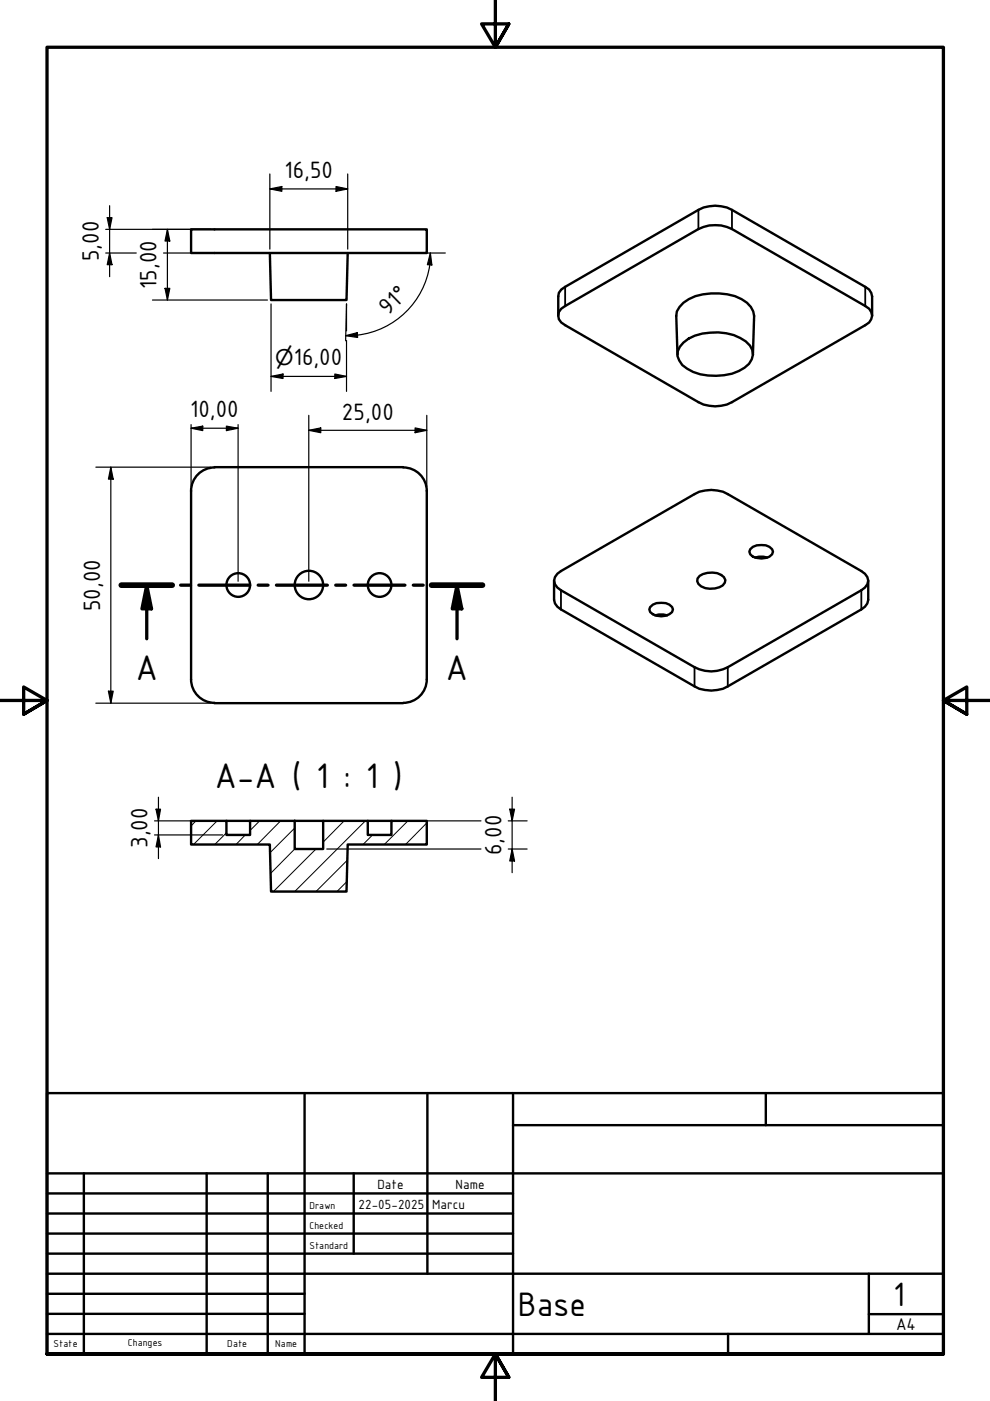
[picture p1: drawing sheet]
<svg xmlns="http://www.w3.org/2000/svg" width="210mm" height="297mm" viewBox="0 0 210 297" stroke-linecap="round" stroke-linejoin="round" font-family="sans-serif">
<!-- layer: Hatch (ISO) -->
<g fill="none" stroke="#000" stroke-width=".21">
<path d="M41.5 174l-1 1.1M46 174l-5 5.1M48 176.6l-2.5 2.5M52 177l-2 2.1M55.1 174l-2.1 2.1M59.5 174l-5 5.1M62.5 175.6l-5.2 5.2M68.5 174h.1M73 174l-4.5 4.5M77.5 174l-15 15M79 177l-2 2.1M86.5 174l-5 5.1"/>
<path d="M90.5 179l-.1 .1M90.5 174.5l-4.5 4.6M62.5 180l-5.1 5.2M67 180l-9 9M73.5 186.9l-2.1 2.1M73.7 182.4l-6.7 6.6"/>
</g>
<!-- layer: Visible (ISO) -->
<g fill="none" stroke="#000" stroke-width=".51">
<path d="M40.5 48.6h50v5h-50zM57.2 53.6l.3 10h16l.2-10M118.4 66.9v-4l.1-.8 .5-.7 29.1-16.9a7.6 7.6 0 0 1 7.1 0l29.1 16.9 .4 .7 .2 .8v4M119 65.5l29.1-16.9a8.1 8.1 0 0 1 7.1 0l28.3 16.3a2.14 2.14 0 0 1 1.4 2 2.14 2.14 0 0 1-1.4 2l-28.3 16.4a7.6 7.6 0 0 1-7.1 0l-28.3-16.4a2.09 2.09 0 0 1-.8-3.4zM143.6 75.2l-.2-8.2a4.5 4.5 0 0 1 2.6-3.6 13.2 13.2 0 0 1 11.2 0 4.5 4.5 0 0 1 2.7 3.6l-.3 8.2M144.9 72.6a11.4 11.4 0 0 1 10.7-1.6 6 6 0 0 1 3.9 3.2 3.4 3.4 0 0 1-1.6 3.8 12.3 12.3 0 0 1-12.2 .2 3.7 3.7 0 0 1-2-3.7l.4-1zM45.5 99h40M45.5 99.1a5 5 0 0 0-5 5M85.5 99.1a5 5 0 0 1 5 5M40.5 104.1v40M90.5 104.1v40M159.1 116.4a3.5 3.5 0 0 1 4.6 0l.2 .6a2.14 2.14 0 0 1-2.5 1.4l-1.8-.4-.5-.5-.2-.5z"/>
<path d="M160.1 118.2l.8-.2 1.8 .2M117.5 123.1v4.1l.2 .7 .5 .7 .7 .6 28.4 16.3a7.4 7.4 0 0 0 7 0l28.3-16.3 .8-.6 .5-.7 .2-.7v-4.1M118.2 121.7l.7-.6 28.4-16.3a7.4 7.4 0 0 1 7 0l28.3 16.3a2.14 2.14 0 0 1 1.5 2 2.14 2.14 0 0 1-1.5 2l-28.3 16.4a7.4 7.4 0 0 1-7 0l-28.4-16.4a2.11 2.11 0 0 1-.7-3.4zM137.9 128.7a3.5 3.5 0 0 1 4.6 0l.2 .5a2.3 2.3 0 0 1-2.5 1.5 2.32 2.32 0 0 1-2.5-1.5zM138.9 130.5l.8-.2 1.8 .2M148.3 122.1a4.4 4.4 0 0 1 5.2 .3l.3 .6a2.11 2.11 0 0 1-2.2 1.8 3.7 3.7 0 0 1-3.5-1l-.3-.6 .1-.5zM40.5 144a5 5 0 0 0 5 5M45.5 149.1h40M90.5 144a5 5 0 0 1-5 5M40.5 174h7.5v3h5v-3h9.5v6h6v-6h9.5v3h5v-3h7.5v5.1h-16.8l-.2 9.9h-16l-.3-9.9h-16.7zM48 174h5M62.5 174h6"/>
<path d="M78 174h5"/>
<circle cx="50.5" cy="124" r="2.51"/>
<circle cx="65.5" cy="124" r="3"/>
<circle cx="80.5" cy="124" r="2.51"/>
</g>
<!-- layer: Visible Narrow (ISO) -->
<path d="M148.1 44.5v4.1M155.2 44.5v4.1M119.8 60.8v4.1M183.5 60.8v4.1M118.9 125.1v4.1M182.6 125.1v4.1M147.3 141.5v4M154.3 141.5v4" fill="none" stroke="#000" stroke-width=".38"/>
<!-- layer: Section Line (ISO) -->
<g fill="none" stroke="#000" stroke-width=".7">
<path d="M25.7 124.1h10.8M31.1 124.1l1 5h-2zM31.1 124.1v11.3M38.3 124.1h2.1M42.2 124.1h10.8M54.7 124.1h2.1M58.6 124.1h10.8M71.2 124.1h2.1M75.1 124.1h10.8M87.6 124.1h2.1M91.5 124.1h10.8M96.9 124.1l1 5h-2z"/>
<path d="M96.9 124.1v11.3"/>
</g>
<path d="M25.7 124.1h10.8M91.5 124.1h10.8" fill="none" stroke="#000" stroke-width="1.2"/>
<path d="M31.1 124.1l1 5h-2zM96.9 124.1l1 5h-2z" fill="#000"/>
<!-- layer: Border (ISO) -->
<path d="M105 0v10l-2.9-4.9h5.8l-2.9 4.9 2.9-4.9M0 148.5h10l-5-2.8v5.7l5-2.9-5 2.9M210 148.5h-10l5-2.8v5.7l-5-2.9 5 2.9M10 287.1v-277.1h190v277.1h-190h190M107.9 292l-2.9-4.9 2.9 4.9h-5.8l2.9-4.9v9.9" fill="none" stroke="#000" stroke-width=".7"/>
<!-- layer: Title (ISO) -->
<g fill="none" stroke="#000" stroke-width=".51">
<path d="M10 231.8h190v55.3h-190zM64.6 231.8v55.3M90.6 231.8v38.3M108.8 238.6h91.2M108.8 231.8v55.3M162.4 231.8v6.8M10 253h98.8M10 257.3h98.8M10 248.8h190M17.8 248.8v38.3M43.8 248.8v38.3M56.8 248.8v38.3"/>
<path d="M75 248.8v17M10 261.5h98.8M10 265.8h98.8M10 270.1h190M10 274.3h54.6M10 278.6h54.6M184.2 278.6h15.8M184.2 270.1v12.7M10 282.8h190M154.4 282.8v4.3"/>
</g>
<!-- layer: Dimension (ISO) -->
<g fill="none" stroke="#000" stroke-width=".25">
<path d="M57.2 36.9v15.9M71.2 39.5l2.5 .6-2.5 .5zM73.7 36.9v15.9M22.4 48.6h22.3M22.4 53.6h6.5M22.7 46.2h1l-.5 2.4zM23.2 53.6l.5 2.5h-1zM23.2 43.6v15.1M34.7 53.6h10M35.5 48.6l.5 2.5h-1zM35.5 48.6v15M57.2 40.1l2.6-.6v1.1z"/>
<path d="M57.2 40.1h16.5M86.3 53.6h8.1M91.2 53.6l.4 2.6-1-.1zM91.2 53.6a17.5 17.5 0 0 1-17.9 17.6M32.3 63.6h24.4M35 61.1h1l-.5 2.5zM57.5 79.8l2.5-.5v.9zM57.5 79.8h16M57.5 64.4v18.6M71 79.3l2.5 .5-2.5 .4zM73.3 71.2l2.5-.7v1.1zM73.5 70.2v-5.8l-.2 7.8"/>
<path d="M73.5 72.2v10.8M20.3 99h24.4M23.5 99l.5 2.6h-1zM23.5 99v50.1M40.5 90.8l2.5-.5v1zM40.5 90.8h10M40.5 90v13.2M48 90.3l2.5 .5-2.5 .5zM50.5 90v33.2M65.5 91.2l2.5-.5v1zM65.5 91.2h25M65.5 88.1v35.1"/>
<path d="M88 90.7l2.5 .5-2.5 .5zM90.5 88.1v15.1M20.3 149.1h24.4M23 146.5h1l-.5 2.6zM32.8 174h14.4M32.8 177h14.4M33.1 171.6h.9l-.4 2.4zM33.6 177l.4 2.6h-.9zM33.6 169v13M69.3 174h32.7M107.8 174h4M108.1 171.6h1l-.5 2.4z"/>
<path d="M108.6 169v16M69.3 180h32.7M107.8 180h4M108.6 180l.5 2.5h-1z"/>
</g>
<g fill="#000">
<path d="M57.2 40.1l2.6-.6v1.1zM22.7 46.2h1l-.5 2.4zM23.2 53.6l.5 2.5h-1zM35.5 48.6l.5 2.5h-1zM71.2 39.5l2.5 .6-2.5 .5zM91.2 53.6l.4 2.6-1-.1zM35 61.1h1l-.5 2.5zM57.5 79.8l2.5-.5v.9zM73.3 71.2l2.5-.7v1.1zM40.5 90.8l2.5-.5v1zM48 90.3l2.5 .5-2.5 .5zM65.5 91.2l2.5-.5v1z"/>
<path d="M71 79.3l2.5 .5-2.5 .4zM88 90.7l2.5 .5-2.5 .5zM23.5 99l.5 2.6h-1zM23 146.5h1l-.5 2.6zM33.1 171.6h.9l-.4 2.4zM33.6 177l.4 2.6h-.9zM108.1 171.6h1l-.5 2.4zM108.6 180l.5 2.5h-1z"/>
</g>
<g font-size="8.1">
<text x="28.8" y="144.2">A</text>
<text x="94.6" y="144.2">A</text>
<text x="45.5" y="167">A-A ( 1 : 1 )</text>
</g>
<g font-size="7.7">
<text x="109.8" y="278.9">Base</text>
<text x="189.4" y="276.8">1</text>
</g>
<g font-size="5.4">
<text x="60.3" y="37.7">16,50</text>
<text x="21" y="55.4" transform="rotate(-90 21 55.4)">5,00</text>
<text x="33.2" y="61.3" transform="rotate(-90 33.2 61.3)">15,00</text>
<text x="82.3" y="66.9" transform="rotate(-44 82.3 66.9)">91°</text>
<text x="62.3" y="77.3">16,00</text>
<text x="40.3" y="88.5">10,00</text>
<text x="72.5" y="88.9">25,00</text>
<text x="21.2" y="129.6" transform="rotate(-90 21.2 129.6)">50,00</text>
<text x="31.2" y="179.8" transform="rotate(-90 31.2 179.8)">3,00</text>
<text x="106.3" y="181.3" transform="rotate(-90 106.3 181.3)">6,00</text>
</g>
<text font-size="4.6" x="58.4" y="77.3">⌀</text>
<text font-size="3.9" x="190" y="282">A4</text>
<g font-size="3">
<text x="76" y="256.3">22-05-2025</text>
<text x="80" y="252">Date</text>
<text x="91.6" y="256.3">Marcu</text>
<text x="96.6" y="252">Name</text>
</g>
<g font-size="2.3">
<text x="65.6" y="256.3">Drawn</text>
<text x="65.6" y="260.5">Checked</text>
<text x="65.6" y="264.8">Standard</text>
<text x="11.4" y="285.7">State</text>
<text x="27.1" y="285.4">Changes</text>
<text x="48.2" y="285.7">Date</text>
<text x="58.4" y="285.7">Name</text>
</g>
</svg>
